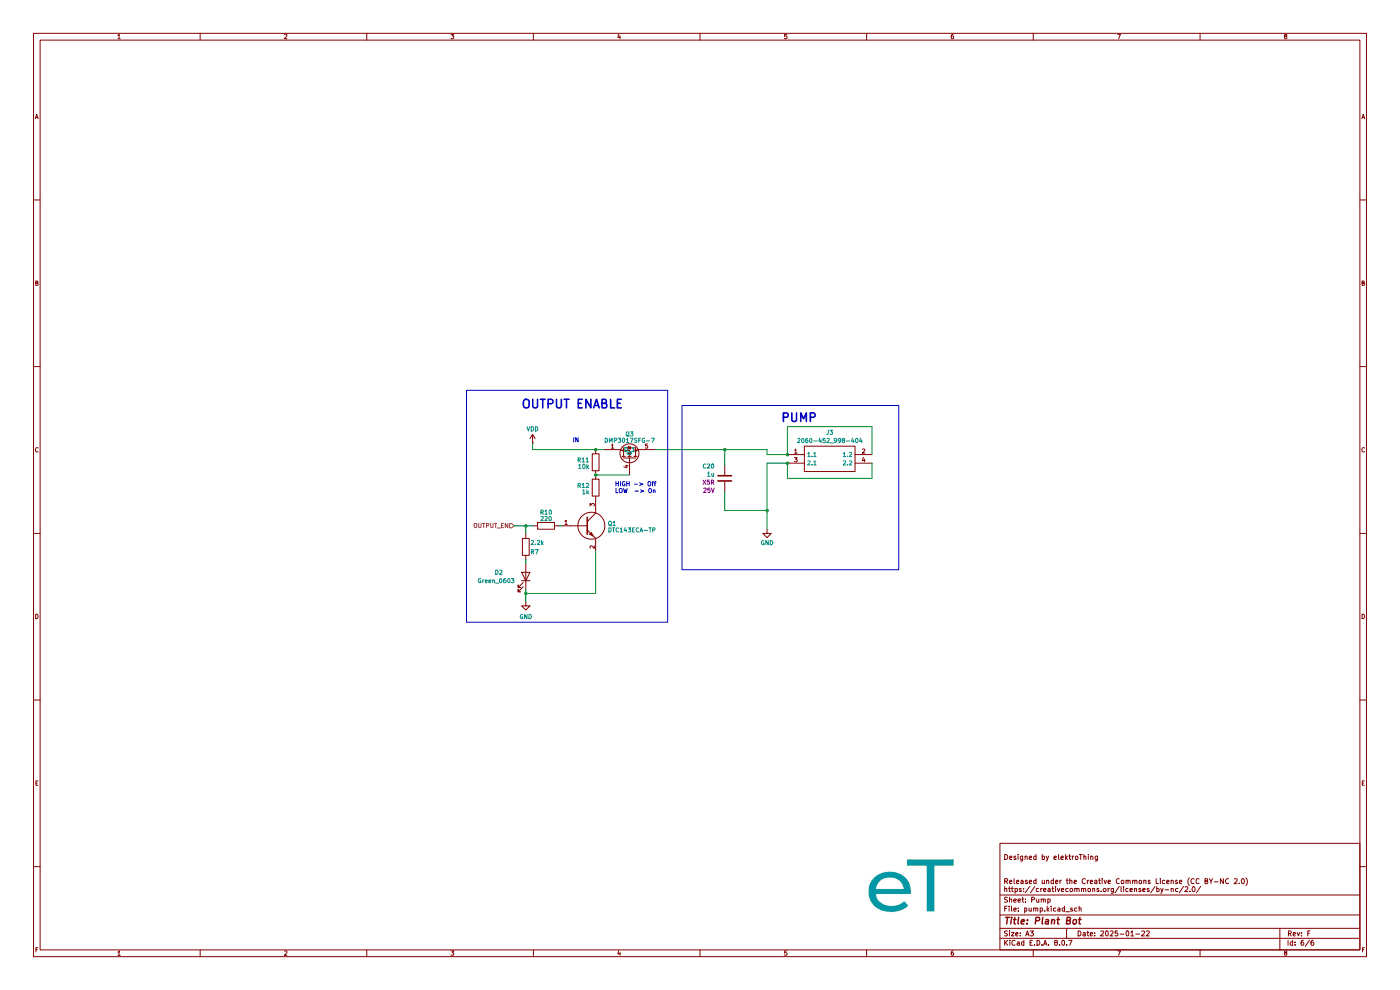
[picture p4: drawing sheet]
(kicad_sch
 (version 20231120)
 (generator "eeschema")
 (generator_version "8.0")
 (paper "A3")
 (title_block
  (title "Plant Bot")
  (date "2025-01-22")
  (rev "F"))
 (lib_symbols
  (symbol "Capacitor_JLC:1u"
   (pin_numbers hide)
   (pin_names
    (offset 0.254)) (exclude_from_sim no) (in_bom yes) (on_board yes)
   (property "Reference" "C" (at 0.635 2.54 0) (effects (font (size 1.27 1.27)) (justify left)))
   (property "Value" "1u" (at 0.635 -2.54 0) (effects (font (size 1.27 1.27)) (justify left)))
   (property "Footprint" "Capacitor_SMD:C_0402_1005Metric" (at 0.9652 -3.81 0) (effects (font (size 1.27 1.27)) (hide yes)))
   (property "Datasheet" "~" (at 0 0 0) (effects (font (size 1.27 1.27)) (hide yes)))
   (property "Description" "Unpolarized capacitor" (at 0 0 0) (effects (font (size 1.27 1.27)) (hide yes)))
   (property "Type" "X5R" (at 5.08 2.54 0) (effects (font (size 1.27 1.27))))
   (property "LCSC" "C52923" (at 0 0 0) (effects (font (size 1.27 1.27)) (hide yes)))
   (property "Voltage" "25V" (at 5.08 0 0) (effects (font (size 1.27 1.27))))
   (symbol "1u_0_1"
    (polyline (pts (xy -2.032 -0.762) (xy 2.032 -0.762)) (stroke (width 0.508) (type default)) (fill (type none)))
    (polyline (pts (xy -2.032 0.762) (xy 2.032 0.762)) (stroke (width 0.508) (type default)) (fill (type none))))
   (symbol "1u_1_1"
    (pin passive line (at 0 3.81 270) (length 2.794) (name "~" (effects (font (size 1.27 1.27)))) (number "1" (effects (font (size 1.27 1.27)))))
    (pin passive line (at 0 -3.81 90) (length 2.794) (name "~" (effects (font (size 1.27 1.27)))) (number "2" (effects (font (size 1.27 1.27)))))))
  (symbol "Connector_JLC:2060-452_998-404"
   (pin_names
    (offset 0.762)) (exclude_from_sim no) (in_bom yes) (on_board yes)
   (property "Reference" "J" (at 21.59 7.62 0) (effects (font (size 1.27 1.27)) (justify left)))
   (property "Value" "2060-452_998-404" (at 21.59 5.08 0) (effects (font (size 1.27 1.27)) (justify left)))
   (property "Footprint" "2060452998404" (at 21.59 2.54 0) (effects (font (size 1.27 1.27)) (justify left) (hide yes)))
   (property "Datasheet" "https://www.wago.com/2060-452/998-404" (at 21.59 0 0) (effects (font (size 1.27 1.27)) (justify left) (hide yes)))
   (property "Description" "SMD PCB terminal block; push-button; 0.75 mm; Pin spacing 4 mm; 2-pole; Push-in CAGE CLAMP; in tape-and-reel packaging" (at 21.59 -2.54 0) (effects (font (size 1.27 1.27)) (justify left) (hide yes)))
   (property "Height" "4.5" (at 21.59 -5.08 0) (effects (font (size 1.27 1.27)) (justify left) (hide yes)))
   (property "Manufacturer_Name" "Wago" (at 21.59 -7.62 0) (effects (font (size 1.27 1.27)) (justify left) (hide yes)))
   (property "Manufacturer_Part_Number" "2060-452/998-404" (at 21.59 -10.16 0) (effects (font (size 1.27 1.27)) (justify left) (hide yes)))
   (property "Mouser Part Number" "" (at 21.59 -12.7 0) (effects (font (size 1.27 1.27)) (justify left) (hide yes)))
   (property "Mouser Price/Stock" "" (at 21.59 -15.24 0) (effects (font (size 1.27 1.27)) (justify left) (hide yes)))
   (property "Arrow Part Number" "2060-452/998-404" (at 21.59 -17.78 0) (effects (font (size 1.27 1.27)) (justify left) (hide yes)))
   (property "Arrow Price/Stock" "https://www.arrow.com/en/products/2060-452998-404/wago-kontakttechnik-gmbh?utm_currency=USD&region=europe" (at 21.59 -20.32 0) (effects (font (size 1.27 1.27)) (justify left) (hide yes)))
   (property "LCSC" "C2765055" (at 26.67 -12.7 0) (effects (font (size 1.27 1.27)) (hide yes)))
   (symbol "2060-452_998-404_0_0"
    (pin passive line (at 0 0 0) (length 5.08) (name "1.1" (effects (font (size 1.27 1.27)))) (number "1" (effects (font (size 1.27 1.27)))))
    (pin passive line (at 25.4 0 180) (length 5.08) (name "1.2" (effects (font (size 1.27 1.27)))) (number "2" (effects (font (size 1.27 1.27)))))
    (pin passive line (at 0 -2.54 0) (length 5.08) (name "2.1" (effects (font (size 1.27 1.27)))) (number "3" (effects (font (size 1.27 1.27)))))
    (pin passive line (at 25.4 -2.54 180) (length 5.08) (name "2.2" (effects (font (size 1.27 1.27)))) (number "4" (effects (font (size 1.27 1.27))))))
   (symbol "2060-452_998-404_0_1"
    (polyline (pts (xy 5.08 2.54) (xy 20.32 2.54) (xy 20.32 -5.08) (xy 5.08 -5.08) (xy 5.08 2.54)) (stroke (width 0.1524) (type solid)) (fill (type none)))))
  (symbol "Diode_JLC:Green_0603"
   (pin_numbers hide)
   (pin_names
    (offset 1.016) hide) (exclude_from_sim no) (in_bom yes) (on_board yes)
   (property "Reference" "D" (at 0 5.08 0) (effects (font (size 1.27 1.27))))
   (property "Value" "Green_0603" (at 0 3.175 0) (effects (font (size 1.27 1.27))))
   (property "Footprint" "LED_SMD:LED_0603_1608Metric" (at 29.21 -1.27 0) (effects (font (size 1.27 1.27)) (hide yes)))
   (property "Datasheet" "https://datasheet.lcsc.com/lcsc/1811101510_Everlight-Elec-19-217-GHC-YR1S2-3T_C72043.pdf" (at 63.5 1.27 0) (effects (font (size 1.27 1.27)) (hide yes)))
   (property "Description" "20mA 285mcd 3.3V 518nm Colorless transparence -40℃~+85℃ 520nm~535nm Emerald 120° 110mW 0603 Light Emitting Diodes (LED) ROHS" (at 0 0 0) (effects (font (size 1.27 1.27)) (hide yes)))
   (property "LCSC" "C72043" (at 17.78 3.81 0) (effects (font (size 1.27 1.27)) (hide yes)))
   (symbol "Green_0603_0_1"
    (polyline (pts (xy -1.27 -1.27) (xy -1.27 1.27)) (stroke (width 0.254) (type default)) (fill (type none)))
    (polyline (pts (xy -1.27 0) (xy 1.27 0)) (stroke (width 0) (type default)) (fill (type none)))
    (polyline (pts (xy 1.27 -1.27) (xy 1.27 1.27) (xy -1.27 0) (xy 1.27 -1.27)) (stroke (width 0.254) (type default)) (fill (type none)))
    (polyline (pts (xy -3.048 -0.762) (xy -4.572 -2.286) (xy -3.81 -2.286) (xy -4.572 -2.286) (xy -4.572 -1.524)) (stroke (width 0) (type default)) (fill (type none)))
    (polyline (pts (xy -1.778 -0.762) (xy -3.302 -2.286) (xy -2.54 -2.286) (xy -3.302 -2.286) (xy -3.302 -1.524)) (stroke (width 0) (type default)) (fill (type none))))
   (symbol "Green_0603_1_1"
    (pin passive line (at -3.81 0 0) (length 2.54) (name "K" (effects (font (size 1.27 1.27)))) (number "1" (effects (font (size 1.27 1.27)))))
    (pin passive line (at 3.81 0 180) (length 2.54) (name "A" (effects (font (size 1.27 1.27)))) (number "2" (effects (font (size 1.27 1.27)))))))
  (symbol "Resistor_JLC:10k"
   (pin_numbers hide)
   (pin_names
    (offset 0)) (exclude_from_sim no) (in_bom yes) (on_board yes)
   (property "Reference" "R" (at 2.032 0 90) (effects (font (size 1.27 1.27))))
   (property "Value" "10k" (at 0 0 90) (effects (font (size 1.27 1.27))))
   (property "Footprint" "Resistor_SMD:R_0402_1005Metric" (at -1.778 0 90) (effects (font (size 1.27 1.27)) (hide yes)))
   (property "Datasheet" "~" (at 0 0 0) (effects (font (size 1.27 1.27)) (hide yes)))
   (property "Description" "Resistor" (at 0 0 0) (effects (font (size 1.27 1.27)) (hide yes)))
   (property "LCSC" "C25744" (at 0 0 0) (effects (font (size 1.27 1.27)) (hide yes)))
   (symbol "10k_0_1"
    (rectangle (start -1.016 -2.54) (end 1.016 2.54) (stroke (width 0.254) (type default)) (fill (type none))))
   (symbol "10k_1_1"
    (pin passive line (at 0 3.81 270) (length 1.27) (name "~" (effects (font (size 1.27 1.27)))) (number "1" (effects (font (size 1.27 1.27)))))
    (pin passive line (at 0 -3.81 90) (length 1.27) (name "~" (effects (font (size 1.27 1.27)))) (number "2" (effects (font (size 1.27 1.27)))))))
  (symbol "Resistor_JLC:1k"
   (pin_numbers hide)
   (pin_names
    (offset 0)) (exclude_from_sim no) (in_bom yes) (on_board yes)
   (property "Reference" "R" (at 2.032 0 90) (effects (font (size 1.27 1.27))))
   (property "Value" "1k" (at 0 0 90) (effects (font (size 1.27 1.27))))
   (property "Footprint" "Resistor_SMD:R_0402_1005Metric" (at -1.778 0 90) (effects (font (size 1.27 1.27)) (hide yes)))
   (property "Datasheet" "~" (at 0 0 0) (effects (font (size 1.27 1.27)) (hide yes)))
   (property "Description" "Resistor" (at 0 0 0) (effects (font (size 1.27 1.27)) (hide yes)))
   (property "LCSC" "C11702" (at 0 0 0) (effects (font (size 1.27 1.27)) (hide yes)))
   (symbol "1k_0_1"
    (rectangle (start -1.016 -2.54) (end 1.016 2.54) (stroke (width 0.254) (type default)) (fill (type none))))
   (symbol "1k_1_1"
    (pin passive line (at 0 3.81 270) (length 1.27) (name "~" (effects (font (size 1.27 1.27)))) (number "1" (effects (font (size 1.27 1.27)))))
    (pin passive line (at 0 -3.81 90) (length 1.27) (name "~" (effects (font (size 1.27 1.27)))) (number "2" (effects (font (size 1.27 1.27)))))))
  (symbol "Resistor_JLC:2.2k"
   (pin_numbers hide)
   (pin_names
    (offset 0)) (exclude_from_sim no) (in_bom yes) (on_board yes)
   (property "Reference" "R" (at 2.032 0 90) (effects (font (size 1.27 1.27))))
   (property "Value" "2.2k" (at 0 0 90) (effects (font (size 1.27 1.27))))
   (property "Footprint" "Resistor_SMD:R_0402_1005Metric" (at -1.778 0 90) (effects (font (size 1.27 1.27)) (hide yes)))
   (property "Datasheet" "~" (at 0 0 0) (effects (font (size 1.27 1.27)) (hide yes)))
   (property "Description" "2.2K ±1% 1/16W ±100ppm/°C 0402 Chip Resistor - Surface Mount RoHS" (at 0 0 0) (effects (font (size 1.27 1.27)) (hide yes)))
   (property "LCSC" "C25879" (at 0 0 0) (effects (font (size 1.27 1.27)) (hide yes)))
   (symbol "2.2k_0_1"
    (rectangle (start -1.016 -2.54) (end 1.016 2.54) (stroke (width 0.254) (type default)) (fill (type none))))
   (symbol "2.2k_1_1"
    (pin passive line (at 0 3.81 270) (length 1.27) (name "~" (effects (font (size 1.27 1.27)))) (number "1" (effects (font (size 1.27 1.27)))))
    (pin passive line (at 0 -3.81 90) (length 1.27) (name "~" (effects (font (size 1.27 1.27)))) (number "2" (effects (font (size 1.27 1.27)))))))
  (symbol "Resistor_JLC:220"
   (pin_numbers hide)
   (pin_names
    (offset 0)) (exclude_from_sim no) (in_bom yes) (on_board yes)
   (property "Reference" "R" (at 2.032 0 90) (effects (font (size 1.27 1.27))))
   (property "Value" "220" (at 0 0 90) (effects (font (size 1.27 1.27))))
   (property "Footprint" "Resistor_SMD:R_0402_1005Metric" (at -1.778 0 90) (effects (font (size 1.27 1.27)) (hide yes)))
   (property "Datasheet" "~" (at 0 0 0) (effects (font (size 1.27 1.27)) (hide yes)))
   (property "Description" "CHIP RESISTOR - SURFACE MOUNT 220OHMS ±1% 1/16W 0402 ROHS" (at 0 0 0) (effects (font (size 1.27 1.27)) (hide yes)))
   (property "LCSC" "C25091" (at 0 0 0) (effects (font (size 1.27 1.27)) (hide yes)))
   (symbol "220_0_1"
    (rectangle (start -1.016 -2.54) (end 1.016 2.54) (stroke (width 0.254) (type default)) (fill (type none))))
   (symbol "220_1_1"
    (pin passive line (at 0 3.81 270) (length 1.27) (name "~" (effects (font (size 1.27 1.27)))) (number "1" (effects (font (size 1.27 1.27)))))
    (pin passive line (at 0 -3.81 90) (length 1.27) (name "~" (effects (font (size 1.27 1.27)))) (number "2" (effects (font (size 1.27 1.27)))))))
  (symbol "Transistor_JLC:DMP3017SFG-7"
   (pin_names
    (offset 0.762)) (exclude_from_sim no) (in_bom yes) (on_board yes)
   (property "Reference" "Q" (at 22.86 41.275 0) (effects (font (size 1.27 1.27)) (justify left)))
   (property "Value" "DMP3017SFG-7" (at 22.86 38.735 0) (effects (font (size 1.27 1.27)) (justify left)))
   (property "Footprint" "DMP3007SFG7" (at 22.86 36.195 0) (effects (font (size 1.27 1.27)) (justify left) (hide yes)))
   (property "Datasheet" "https://www.diodes.com/assets/Datasheets/products_inactive_data/DMP3017SFG.pdf" (at 22.86 33.655 0) (effects (font (size 1.27 1.27)) (justify left) (hide yes)))
   (property "Description" "MOSFET P-CH 30V POWERDI3333-8" (at 22.86 31.115 0) (effects (font (size 1.27 1.27)) (justify left) (hide yes)))
   (property "Height" "0.8" (at 22.86 28.575 0) (effects (font (size 1.27 1.27)) (justify left) (hide yes)))
   (property "Manufacturer_Name" "Diodes Inc." (at 22.86 26.035 0) (effects (font (size 1.27 1.27)) (justify left) (hide yes)))
   (property "Manufacturer_Part_Number" "DMP3017SFG-7" (at 22.86 23.495 0) (effects (font (size 1.27 1.27)) (justify left) (hide yes)))
   (property "Mouser Part Number" "621-DMP3017SFG-7" (at 22.86 20.955 0) (effects (font (size 1.27 1.27)) (justify left) (hide yes)))
   (property "Mouser Price/Stock" "https://www.mouser.co.uk/ProductDetail/Diodes-Incorporated/DMP3017SFG-7?qs=dOK1vf2izjuHbyAr8sMEAg%3D%3D" (at 22.86 18.415 0) (effects (font (size 1.27 1.27)) (justify left) (hide yes)))
   (property "Arrow Part Number" "DMP3017SFG-7" (at 22.86 15.875 0) (effects (font (size 1.27 1.27)) (justify left) (hide yes)))
   (property "Arrow Price/Stock" "https://www.arrow.com/en/products/dmp3017sfg-7/diodes-incorporated" (at 22.86 13.335 0) (effects (font (size 1.27 1.27)) (justify left) (hide yes)))
   (property "LCSC" "DMP3017SFG" (at 29.21 10.795 0) (effects (font (size 1.27 1.27)) (hide yes)))
   (symbol "DMP3017SFG-7_0_0"
    (pin passive line (at 7.62 -7.62 90) (length 5.08) (name "" (effects (font (size 1.27 1.27)))) (number "1" (effects (font (size 1.27 1.27)))))
    (pin passive line (at 7.62 -7.62 90) (length 5.08) hide (name "" (effects (font (size 1.27 1.27)))) (number "2" (effects (font (size 1.27 1.27)))))
    (pin passive line (at 7.62 -7.62 90) (length 5.08) hide (name "" (effects (font (size 1.27 1.27)))) (number "3" (effects (font (size 1.27 1.27)))))
    (pin passive line (at 0 0 0) (length 5.08) (name "G" (effects (font (size 1.27 1.27)))) (number "4" (effects (font (size 1.27 1.27)))))
    (pin passive line (at 7.62 7.62 270) (length 5.08) (name "D_1" (effects (font (size 1.27 1.27)))) (number "5" (effects (font (size 1.27 1.27)))))
    (pin passive line (at 7.62 7.62 270) (length 5.08) hide (name "" (effects (font (size 1.27 1.27)))) (number "6" (effects (font (size 1.27 1.27)))))
    (pin passive line (at 7.62 7.62 270) (length 5.08) hide (name "" (effects (font (size 1.27 1.27)))) (number "7" (effects (font (size 1.27 1.27)))))
    (pin passive line (at 7.62 7.62 270) (length 5.08) hide (name "" (effects (font (size 1.27 1.27)))) (number "8" (effects (font (size 1.27 1.27)))))
    (pin passive line (at 7.62 7.62 270) (length 5.08) hide (name "" (effects (font (size 1.27 1.27)))) (number "9" (effects (font (size 1.27 1.27))))))
   (symbol "DMP3017SFG-7_0_1"
    (polyline (pts (xy 5.08 1.905) (xy 5.08 -1.905)) (stroke (width 0.254) (type default)) (fill (type none)))
    (polyline (pts (xy 5.588 -1.27) (xy 5.588 -2.286)) (stroke (width 0.254) (type default)) (fill (type none)))
    (polyline (pts (xy 5.588 0.508) (xy 5.588 -0.508)) (stroke (width 0.254) (type default)) (fill (type none)))
    (polyline (pts (xy 5.588 2.286) (xy 5.588 1.27)) (stroke (width 0.254) (type default)) (fill (type none)))
    (polyline (pts (xy 7.366 2.54) (xy 7.366 1.778)) (stroke (width 0) (type default)) (fill (type none)))
    (polyline (pts (xy 7.366 -2.54) (xy 7.366 0) (xy 5.588 0)) (stroke (width 0) (type default)) (fill (type none)))
    (polyline (pts (xy 5.588 1.778) (xy 8.128 1.778) (xy 8.128 -1.778) (xy 5.588 -1.778)) (stroke (width 0) (type default)) (fill (type none)))
    (polyline (pts (xy 7.112 0) (xy 6.096 0.381) (xy 6.096 -0.381) (xy 7.112 0)) (stroke (width 0) (type default)) (fill (type outline)))
    (polyline (pts (xy 7.62 -0.508) (xy 7.747 -0.381) (xy 8.509 -0.381) (xy 8.636 -0.254)) (stroke (width 0) (type default)) (fill (type none)))
    (polyline (pts (xy 8.128 -0.381) (xy 7.747 0.254) (xy 8.509 0.254) (xy 8.128 -0.381)) (stroke (width 0) (type default)) (fill (type none)))
    (circle (center 6.477 0) (radius 2.794) (stroke (width 0.254) (type default)) (fill (type none)))
    (circle (center 7.366 -1.778) (radius 0.254) (stroke (width 0) (type default)) (fill (type outline)))
    (circle (center 7.366 1.778) (radius 0.254) (stroke (width 0) (type default)) (fill (type outline)))))
  (symbol "Transistor_JLC:DTC143ECA-TP"
   (pin_names
    (offset 0.762)) (exclude_from_sim no) (in_bom yes) (on_board yes)
   (property "Reference" "Q" (at 13.97 1.27 0) (effects (font (size 1.27 1.27)) (justify left)))
   (property "Value" "DTC143ECA-TP" (at 13.97 -1.27 0) (effects (font (size 1.27 1.27)) (justify left)))
   (property "Footprint" "SOT95P237X125-3N" (at 13.97 -3.81 0) (effects (font (size 1.27 1.27)) (justify left) (hide yes)))
   (property "Datasheet" "https://componentsearchengine.com/Datasheets/1/DTC143ECA-TP.pdf" (at 13.97 -6.35 0) (effects (font (size 1.27 1.27)) (justify left) (hide yes)))
   (property "Description" "Bipolar Transistors - Pre-Biased NPN 4.7KOhms 250MHz" (at 13.97 -8.89 0) (effects (font (size 1.27 1.27)) (justify left) (hide yes)))
   (property "Height" "1.25" (at 13.97 -11.43 0) (effects (font (size 1.27 1.27)) (justify left) (hide yes)))
   (property "Manufacturer_Name" "MCC" (at 13.97 -13.97 0) (effects (font (size 1.27 1.27)) (justify left) (hide yes)))
   (property "Manufacturer_Part_Number" "DTC143ECA-TP" (at 13.97 -16.51 0) (effects (font (size 1.27 1.27)) (justify left) (hide yes)))
   (property "Mouser Part Number" "833-DTC143ECA-TP" (at 13.97 -19.05 0) (effects (font (size 1.27 1.27)) (justify left) (hide yes)))
   (property "Mouser Price/Stock" "https://www.mouser.com/Search/Refine.aspx?Keyword=833-DTC143ECA-TP" (at 13.97 -21.59 0) (effects (font (size 1.27 1.27)) (justify left) (hide yes)))
   (property "Arrow Part Number" "DTC143ECA-TP" (at 13.97 -24.13 0) (effects (font (size 1.27 1.27)) (justify left) (hide yes)))
   (property "Arrow Price/Stock" "https://www.arrow.com/en/products/dtc143eca-tp/micro-commercial-components?region=nac" (at 13.97 -26.67 0) (effects (font (size 1.27 1.27)) (justify left) (hide yes)))
   (property "JLCPCB" "C13871" (at 0 0 0) (effects (font (size 1.27 1.27)) (hide yes)))
   (symbol "DTC143ECA-TP_0_0"
    (pin passive line (at 0 0 0) (length 2.54) (name "~" (effects (font (size 1.27 1.27)))) (number "1" (effects (font (size 1.27 1.27)))))
    (pin passive line (at 10.16 -7.62 90) (length 2.54) (name "~" (effects (font (size 1.27 1.27)))) (number "2" (effects (font (size 1.27 1.27)))))
    (pin passive line (at 10.16 7.62 270) (length 2.54) (name "~" (effects (font (size 1.27 1.27)))) (number "3" (effects (font (size 1.27 1.27))))))
   (symbol "DTC143ECA-TP_0_1"
    (polyline (pts (xy 2.54 0) (xy 7.62 0)) (stroke (width 0.1524) (type solid)) (fill (type none)))
    (polyline (pts (xy 7.62 -1.27) (xy 10.16 -3.81)) (stroke (width 0.1524) (type solid)) (fill (type none)))
    (polyline (pts (xy 7.62 1.27) (xy 10.16 3.81)) (stroke (width 0.1524) (type solid)) (fill (type none)))
    (polyline (pts (xy 7.62 2.54) (xy 7.62 -2.54)) (stroke (width 0.508) (type solid)) (fill (type none)))
    (polyline (pts (xy 10.16 -3.81) (xy 10.16 -5.08)) (stroke (width 0.1524) (type solid)) (fill (type none)))
    (polyline (pts (xy 10.16 3.81) (xy 10.16 5.08)) (stroke (width 0.1524) (type solid)) (fill (type none)))
    (polyline (pts (xy 8.382 -2.54) (xy 8.89 -2.032) (xy 9.398 -3.048) (xy 8.382 -2.54)) (stroke (width 0.254) (type solid)) (fill (type outline)))
    (circle (center 8.89 0) (radius 4.0132) (stroke (width 0.254) (type solid)) (fill (type none)))))
  (symbol "VDD_1"
   (power)
   (pin_numbers hide)
   (pin_names
    (offset 0) hide) (exclude_from_sim no) (in_bom yes) (on_board yes)
   (property "Reference" "#PWR" (at 0 -3.81 0) (effects (font (size 1.27 1.27)) (hide yes)))
   (property "Value" "VDD" (at 0 3.556 0) (effects (font (size 1.27 1.27))))
   (property "Footprint" "" (at 0 0 0) (effects (font (size 1.27 1.27)) (hide yes)))
   (property "Datasheet" "" (at 0 0 0) (effects (font (size 1.27 1.27)) (hide yes)))
   (property "Description" "Power symbol creates a global label with name \"VDD\"" (at 0 0 0) (effects (font (size 1.27 1.27)) (hide yes)))
   (symbol "VDD_1_0_1"
    (polyline (pts (xy -0.762 1.27) (xy 0 2.54)) (stroke (width 0) (type default)) (fill (type none)))
    (polyline (pts (xy 0 0) (xy 0 2.54)) (stroke (width 0) (type default)) (fill (type none)))
    (polyline (pts (xy 0 2.54) (xy 0.762 1.27)) (stroke (width 0) (type default)) (fill (type none))))
   (symbol "VDD_1_1_1"
    (pin power_in line (at 0 0 90) (length 0) (name "~" (effects (font (size 1.27 1.27)))) (number "1" (effects (font (size 1.27 1.27)))))))
  (symbol "power:GND"
   (power)
   (pin_names
    (offset 0)) (exclude_from_sim no) (in_bom yes) (on_board yes)
   (property "Reference" "#PWR" (at 0 -6.35 0) (effects (font (size 1.27 1.27)) (hide yes)))
   (property "Value" "GND" (at 0 -3.81 0) (effects (font (size 1.27 1.27))))
   (property "Footprint" "" (at 0 0 0) (effects (font (size 1.27 1.27)) (hide yes)))
   (property "Datasheet" "" (at 0 0 0) (effects (font (size 1.27 1.27)) (hide yes)))
   (property "Description" "Power symbol creates a global label with name \"GND\" , ground" (at 0 0 0) (effects (font (size 1.27 1.27)) (hide yes)))
   (symbol "GND_0_1"
    (polyline (pts (xy 0 0) (xy 0 -1.27) (xy 1.27 -1.27) (xy 0 -2.54) (xy -1.27 -1.27) (xy 0 -1.27)) (stroke (width 0) (type default)) (fill (type none))))
   (symbol "GND_1_1"
    (pin power_in line (at 0 0 270) (length 0) hide (name "GND" (effects (font (size 1.27 1.27)))) (number "1" (effects (font (size 1.27 1.27))))))))
 (junction
  (at 236.22 136.398)
  (diameter 0)
  (color 0 0 0 0))
 (junction
  (at 217.424 134.874)
  (diameter 0)
  (color 0 0 0 0))
 (junction
  (at 178.689 134.874)
  (diameter 0)
  (color 0 0 0 0))
 (junction
  (at 230.124 153.162)
  (diameter 0)
  (color 0 0 0 0))
 (junction
  (at 236.22 138.938)
  (diameter 0)
  (color 0 0 0 0))
 (junction
  (at 157.734 157.734)
  (diameter 0)
  (color 0 0 0 0))
 (junction
  (at 178.689 142.494)
  (diameter 0)
  (color 0 0 0 0))
 (junction
  (at 157.734 178.054)
  (diameter 0)
  (color 0 0 0 0))
 (wire
  (pts (xy 236.22 143.51) (xy 236.22 138.938))
  (stroke (width 0) (type default)))
 (wire
  (pts (xy 196.469 134.874) (xy 217.424 134.874))
  (stroke (width 0) (type default)))
 (wire
  (pts (xy 178.689 134.874) (xy 181.229 134.874))
  (stroke (width 0) (type default)))
 (wire
  (pts (xy 217.424 153.162) (xy 230.124 153.162))
  (stroke (width 0) (type default)))
 (wire
  (pts (xy 157.734 157.734) (xy 160.02 157.734))
  (stroke (width 0) (type default)))
 (wire
  (pts (xy 230.124 136.398) (xy 236.22 136.398))
  (stroke (width 0) (type default)))
 (wire
  (pts (xy 217.424 139.7) (xy 217.424 134.874))
  (stroke (width 0) (type default)))
 (wire
  (pts (xy 157.734 169.164) (xy 157.734 167.894))
  (stroke (width 0) (type default)))
 (wire
  (pts (xy 261.62 143.51) (xy 236.22 143.51))
  (stroke (width 0) (type default)))
 (wire
  (pts (xy 217.424 147.32) (xy 217.424 153.162))
  (stroke (width 0) (type default)))
 (wire
  (pts (xy 236.22 128.016) (xy 236.22 136.398))
  (stroke (width 0) (type default)))
 (wire
  (pts (xy 157.734 160.274) (xy 157.734 157.734))
  (stroke (width 0) (type default)))
 (wire
  (pts (xy 188.849 142.494) (xy 178.689 142.494))
  (stroke (width 0) (type default)))
 (wire
  (pts (xy 178.689 165.354) (xy 178.689 178.054))
  (stroke (width 0) (type default)))
 (wire
  (pts (xy 261.62 138.938) (xy 261.62 143.51))
  (stroke (width 0) (type default)))
 (wire
  (pts (xy 217.424 134.874) (xy 230.124 134.874))
  (stroke (width 0) (type default)))
 (wire
  (pts (xy 230.124 138.938) (xy 230.124 153.162))
  (stroke (width 0) (type default)))
 (wire
  (pts (xy 230.124 134.874) (xy 230.124 136.398))
  (stroke (width 0) (type default)))
 (wire
  (pts (xy 159.766 134.874) (xy 159.766 132.842))
  (stroke (width 0) (type default)))
 (wire
  (pts (xy 157.734 178.054) (xy 178.689 178.054))
  (stroke (width 0) (type default)))
 (wire
  (pts (xy 167.64 157.734) (xy 168.529 157.734))
  (stroke (width 0) (type default)))
 (wire
  (pts (xy 159.766 134.874) (xy 178.689 134.874))
  (stroke (width 0) (type default)))
 (wire
  (pts (xy 157.734 178.054) (xy 157.734 176.784))
  (stroke (width 0) (type default)))
 (wire
  (pts (xy 236.22 138.938) (xy 230.124 138.938))
  (stroke (width 0) (type default)))
 (wire
  (pts (xy 230.124 153.162) (xy 230.124 158.75))
  (stroke (width 0) (type default)))
 (wire
  (pts (xy 157.734 180.467) (xy 157.734 178.054))
  (stroke (width 0) (type default)))
 (wire
  (pts (xy 261.62 128.016) (xy 236.22 128.016))
  (stroke (width 0) (type default)))
 (wire
  (pts (xy 154.178 157.734) (xy 157.734 157.734))
  (stroke (width 0) (type default)))
 (wire
  (pts (xy 261.62 136.398) (xy 261.62 128.016))
  (stroke (width 0) (type default)))
 (rectangle
  (start 204.597 121.666)
  (end 269.621 170.942)
  (stroke (width 0) (type default))
  (fill (type none)))
 (rectangle
  (start 139.954 117.094)
  (end 200.279 186.69)
  (stroke (width 0) (type default))
  (fill (type none)))
 (text "OUTPUT ENABLE"
  (exclude_from_sim no)
  (at 156.21 122.936 0)
  (effects (font (size 2.54 2.54) (thickness 0.508)
    (bold yes)) (justify left bottom)))
 (text "IN"
  (exclude_from_sim no)
  (at 171.704 132.969 0)
  (effects (font (size 1.27 1.27)) (justify left bottom)))
 (text "PUMP"
  (exclude_from_sim no)
  (at 234.061 127 0)
  (effects (font (size 2.54 2.54) (thickness 0.508)
    (bold yes)) (justify left bottom)))
 (text "HIGH -> Off\nLOW  -> On"
  (exclude_from_sim no)
  (at 184.404 148.209 0)
  (effects (font (size 1.27 1.27)) (justify left bottom)))
 (hierarchical_label "OUTPUT_EN"
  (shape input)
  (at 154.178 157.734 180)
  (fields_autoplaced yes)
  (effects (font (size 1.27 1.27)) (justify right)))
 (symbol
  (lib_id "Diode_JLC:Green_0603")
  (at 157.734 172.974 270)
  (mirror x)
  (unit 1)
  (exclude_from_sim no)
  (in_bom yes)
  (on_board yes)
  (dnp no)
  (property "Reference" "D2" (at 149.606 171.704 90) (effects (font (size 1.27 1.27))))
  (property "Value" "Green_0603" (at 148.844 174.244 90) (effects (font (size 1.27 1.27))))
  (property "Footprint" "LED_SMD:LED_0603_1608Metric" (at 156.464 143.764 0) (effects (font (size 1.27 1.27)) (hide yes)))
  (property "Datasheet" "https://datasheet.lcsc.com/lcsc/1811101510_Everlight-Elec-19-217-GHC-YR1S2-3T_C72043.pdf" (at 159.004 109.474 0) (effects (font (size 1.27 1.27)) (hide yes)))
  (property "Description" "" (at 157.734 172.974 0) (effects (font (size 1.27 1.27)) (hide yes)))
  (property "LCSC" "C72043" (at 161.544 155.194 0) (effects (font (size 1.27 1.27)) (hide yes)))
  (pin "1")
  (pin "2"))
 (symbol
  (lib_id "Capacitor_JLC:1u")
  (at 217.424 143.51 0)
  (unit 1)
  (exclude_from_sim no)
  (in_bom yes)
  (on_board yes)
  (dnp no)
  (property "Reference" "C20" (at 214.503 139.8735 0) (effects (font (size 1.27 1.27)) (justify right)))
  (property "Value" "1u" (at 214.503 142.2978 0) (effects (font (size 1.27 1.27)) (justify right)))
  (property "Footprint" "Capacitor_SMD:C_0402_1005Metric" (at 218.3892 147.32 0) (effects (font (size 1.27 1.27)) (hide yes)))
  (property "Datasheet" "~" (at 217.424 143.51 0) (effects (font (size 1.27 1.27)) (hide yes)))
  (property "Description" "Unpolarized capacitor" (at 217.424 143.51 0) (effects (font (size 1.27 1.27)) (hide yes)))
  (property "Type" "X5R" (at 214.503 144.7221 0) (effects (font (size 1.27 1.27)) (justify right)))
  (property "LCSC" "C52923" (at 217.424 143.51 0) (effects (font (size 1.27 1.27)) (hide yes)))
  (property "Voltage" "25V" (at 214.503 147.1464 0) (effects (font (size 1.27 1.27)) (justify right)))
  (pin "2")
  (pin "1"))
 (symbol
  (lib_id "Resistor_JLC:220")
  (at 163.83 157.734 90)
  (unit 1)
  (exclude_from_sim no)
  (in_bom yes)
  (on_board yes)
  (dnp no)
  (fields_autoplaced yes)
  (property "Reference" "R10" (at 163.83 153.7081 90) (effects (font (size 1.27 1.27))))
  (property "Value" "220" (at 163.83 155.6291 90) (effects (font (size 1.27 1.27))))
  (property "Footprint" "Resistor_SMD:R_0402_1005Metric" (at 163.83 159.512 90) (effects (font (size 1.27 1.27)) (hide yes)))
  (property "Datasheet" "~" (at 163.83 157.734 0) (effects (font (size 1.27 1.27)) (hide yes)))
  (property "Description" "" (at 163.83 157.734 0) (effects (font (size 1.27 1.27)) (hide yes)))
  (property "LCSC" "C25091" (at 163.83 157.734 0) (effects (font (size 1.27 1.27)) (hide yes)))
  (pin "1")
  (pin "2"))
 (symbol
  (lib_id "Resistor_JLC:2.2k")
  (at 157.734 164.084 0)
  (mirror x)
  (unit 1)
  (exclude_from_sim no)
  (in_bom yes)
  (on_board yes)
  (dnp no)
  (property "Reference" "R7" (at 159.004 165.5891 0) (effects (font (size 1.27 1.27)) (justify left)))
  (property "Value" "2.2k" (at 159.004 162.814 0) (effects (font (size 1.27 1.27)) (justify left)))
  (property "Footprint" "Resistor_SMD:R_0402_1005Metric" (at 155.956 164.084 90) (effects (font (size 1.27 1.27)) (hide yes)))
  (property "Datasheet" "~" (at 157.734 164.084 0) (effects (font (size 1.27 1.27)) (hide yes)))
  (property "Description" "" (at 157.734 164.084 0) (effects (font (size 1.27 1.27)) (hide yes)))
  (property "LCSC" "C25879" (at 157.734 164.084 0) (effects (font (size 1.27 1.27)) (hide yes)))
  (pin "1")
  (pin "2"))
 (symbol
  (lib_id "Transistor_JLC:DTC143ECA-TP")
  (at 168.529 157.734 0)
  (unit 1)
  (exclude_from_sim no)
  (in_bom yes)
  (on_board yes)
  (dnp no)
  (property "Reference" "Q1" (at 182.1942 157.0903 0) (effects (font (size 1.27 1.27)) (justify left)))
  (property "Value" "DTC143ECA-TP" (at 182.1942 159.0113 0) (effects (font (size 1.27 1.27)) (justify left)))
  (property "Footprint" "SOT95P237X125-3N" (at 182.499 161.544 0) (effects (font (size 1.27 1.27)) (justify left) (hide yes)))
  (property "Datasheet" "https://componentsearchengine.com/Datasheets/1/DTC143ECA-TP.pdf" (at 182.499 164.084 0) (effects (font (size 1.27 1.27)) (justify left) (hide yes)))
  (property "Description" "Bipolar Transistors - Pre-Biased NPN 4.7KOhms 250MHz" (at 182.499 166.624 0) (effects (font (size 1.27 1.27)) (justify left) (hide yes)))
  (property "Height" "1.25" (at 182.499 169.164 0) (effects (font (size 1.27 1.27)) (justify left) (hide yes)))
  (property "Manufacturer_Name" "MCC" (at 182.499 171.704 0) (effects (font (size 1.27 1.27)) (justify left) (hide yes)))
  (property "Manufacturer_Part_Number" "DTC143ECA-TP" (at 182.499 174.244 0) (effects (font (size 1.27 1.27)) (justify left) (hide yes)))
  (property "Mouser Part Number" "833-DTC143ECA-TP" (at 182.499 176.784 0) (effects (font (size 1.27 1.27)) (justify left) (hide yes)))
  (property "Mouser Price/Stock" "https://www.mouser.com/Search/Refine.aspx?Keyword=833-DTC143ECA-TP" (at 182.499 179.324 0) (effects (font (size 1.27 1.27)) (justify left) (hide yes)))
  (property "Arrow Part Number" "DTC143ECA-TP" (at 182.499 181.864 0) (effects (font (size 1.27 1.27)) (justify left) (hide yes)))
  (property "Arrow Price/Stock" "https://www.arrow.com/en/products/dtc143eca-tp/micro-commercial-components?region=nac" (at 182.499 184.404 0) (effects (font (size 1.27 1.27)) (justify left) (hide yes)))
  (property "JLCPCB" "C13871" (at 168.529 157.734 0) (effects (font (size 1.27 1.27)) (hide yes)))
  (pin "1")
  (pin "2")
  (pin "3"))
 (symbol
  (lib_id "power:GND")
  (at 157.734 180.467 0)
  (unit 1)
  (exclude_from_sim no)
  (in_bom yes)
  (on_board yes)
  (dnp no)
  (fields_autoplaced yes)
  (property "Reference" "#PWR02" (at 157.734 186.817 0) (effects (font (size 1.27 1.27)) (hide yes)))
  (property "Value" "GND" (at 157.734 185.0295 0) (effects (font (size 1.27 1.27))))
  (property "Footprint" "" (at 157.734 180.467 0) (effects (font (size 1.27 1.27)) (hide yes)))
  (property "Datasheet" "" (at 157.734 180.467 0) (effects (font (size 1.27 1.27)) (hide yes)))
  (property "Description" "" (at 157.734 180.467 0) (effects (font (size 1.27 1.27)) (hide yes)))
  (pin "1"))
 (symbol
  (lib_id "Connector_JLC:2060-452_998-404")
  (at 236.22 136.398 0)
  (unit 1)
  (exclude_from_sim no)
  (in_bom yes)
  (on_board yes)
  (dnp no)
  (fields_autoplaced yes)
  (property "Reference" "J3" (at 248.92 129.7643 0) (effects (font (size 1.27 1.27))))
  (property "Value" "2060-452_998-404" (at 248.92 132.1886 0) (effects (font (size 1.27 1.27))))
  (property "Footprint" "2060452998404" (at 257.81 133.858 0) (effects (font (size 1.27 1.27)) (justify left) (hide yes)))
  (property "Datasheet" "https://www.wago.com/2060-452/998-404" (at 257.81 136.398 0) (effects (font (size 1.27 1.27)) (justify left) (hide yes)))
  (property "Description" "SMD PCB terminal block; push-button; 0.75 mm; Pin spacing 4 mm; 2-pole; Push-in CAGE CLAMP; in tape-and-reel packaging" (at 257.81 138.938 0) (effects (font (size 1.27 1.27)) (justify left) (hide yes)))
  (property "Height" "4.5" (at 257.81 141.478 0) (effects (font (size 1.27 1.27)) (justify left) (hide yes)))
  (property "Manufacturer_Name" "Wago" (at 257.81 144.018 0) (effects (font (size 1.27 1.27)) (justify left) (hide yes)))
  (property "Manufacturer_Part_Number" "2060-452/998-404" (at 257.81 146.558 0) (effects (font (size 1.27 1.27)) (justify left) (hide yes)))
  (property "Mouser Part Number" "" (at 257.81 149.098 0) (effects (font (size 1.27 1.27)) (justify left) (hide yes)))
  (property "Mouser Price/Stock" "" (at 257.81 151.638 0) (effects (font (size 1.27 1.27)) (justify left) (hide yes)))
  (property "Arrow Part Number" "2060-452/998-404" (at 257.81 154.178 0) (effects (font (size 1.27 1.27)) (justify left) (hide yes)))
  (property "Arrow Price/Stock" "https://www.arrow.com/en/products/2060-452998-404/wago-kontakttechnik-gmbh?utm_currency=USD&region=europe" (at 257.81 156.718 0) (effects (font (size 1.27 1.27)) (justify left) (hide yes)))
  (property "LCSC" "C2765055" (at 262.89 149.098 0) (effects (font (size 1.27 1.27)) (hide yes)))
  (pin "4")
  (pin "2")
  (pin "1")
  (pin "3"))
 (symbol
  (lib_name "VDD_1")
  (lib_id "power:VDD")
  (at 159.766 132.842 0)
  (unit 1)
  (exclude_from_sim no)
  (in_bom yes)
  (on_board yes)
  (dnp no)
  (fields_autoplaced yes)
  (property "Reference" "#PWR010" (at 159.766 136.652 0) (effects (font (size 1.27 1.27)) (hide yes)))
  (property "Value" "VDD" (at 159.766 128.7089 0) (effects (font (size 1.27 1.27))))
  (property "Footprint" "" (at 159.766 132.842 0) (effects (font (size 1.27 1.27)) (hide yes)))
  (property "Datasheet" "" (at 159.766 132.842 0) (effects (font (size 1.27 1.27)) (hide yes)))
  (property "Description" "Power symbol creates a global label with name \"VDD\"" (at 159.766 132.842 0) (effects (font (size 1.27 1.27)) (hide yes)))
  (pin "1"))
 (symbol
  (lib_id "Resistor_JLC:1k")
  (at 178.689 146.304 0)
  (mirror y)
  (unit 1)
  (exclude_from_sim no)
  (in_bom yes)
  (on_board yes)
  (dnp no)
  (fields_autoplaced yes)
  (property "Reference" "R12" (at 176.911 145.6603 0) (effects (font (size 1.27 1.27)) (justify left)))
  (property "Value" "1k" (at 176.911 147.5813 0) (effects (font (size 1.27 1.27)) (justify left)))
  (property "Footprint" "Resistor_SMD:R_0402_1005Metric" (at 180.467 146.304 90) (effects (font (size 1.27 1.27)) (hide yes)))
  (property "Datasheet" "~" (at 178.689 146.304 0) (effects (font (size 1.27 1.27)) (hide yes)))
  (property "Description" "" (at 178.689 146.304 0) (effects (font (size 1.27 1.27)) (hide yes)))
  (property "LCSC" "C11702" (at 178.689 146.304 0) (effects (font (size 1.27 1.27)) (hide yes)))
  (pin "1")
  (pin "2"))
 (symbol
  (lib_id "Resistor_JLC:10k")
  (at 178.689 138.684 0)
  (mirror y)
  (unit 1)
  (exclude_from_sim no)
  (in_bom yes)
  (on_board yes)
  (dnp no)
  (fields_autoplaced yes)
  (property "Reference" "R11" (at 176.911 138.0403 0) (effects (font (size 1.27 1.27)) (justify left)))
  (property "Value" "10k" (at 176.911 139.9613 0) (effects (font (size 1.27 1.27)) (justify left)))
  (property "Footprint" "Resistor_SMD:R_0402_1005Metric" (at 180.467 138.684 90) (effects (font (size 1.27 1.27)) (hide yes)))
  (property "Datasheet" "~" (at 178.689 138.684 0) (effects (font (size 1.27 1.27)) (hide yes)))
  (property "Description" "" (at 178.689 138.684 0) (effects (font (size 1.27 1.27)) (hide yes)))
  (property "LCSC" "C25744" (at 178.689 138.684 0) (effects (font (size 1.27 1.27)) (hide yes)))
  (pin "1")
  (pin "2"))
 (symbol
  (lib_id "Transistor_JLC:DMP3017SFG-7")
  (at 188.849 142.494 270)
  (mirror x)
  (unit 1)
  (exclude_from_sim no)
  (in_bom yes)
  (on_board yes)
  (dnp no)
  (property "Reference" "Q3" (at 188.849 130.2131 90) (effects (font (size 1.27 1.27))))
  (property "Value" "DMP3017SFG-7" (at 188.849 132.1341 90) (effects (font (size 1.27 1.27))))
  (property "Footprint" "DMP3007SFG7" (at 225.044 119.634 0) (effects (font (size 1.27 1.27)) (justify left) (hide yes)))
  (property "Datasheet" "https://www.diodes.com/assets/Datasheets/products_inactive_data/DMP3017SFG.pdf" (at 222.504 119.634 0) (effects (font (size 1.27 1.27)) (justify left) (hide yes)))
  (property "Description" "MOSFET P-CH 30V POWERDI3333-8" (at 219.964 119.634 0) (effects (font (size 1.27 1.27)) (justify left) (hide yes)))
  (property "Height" "0.8" (at 217.424 119.634 0) (effects (font (size 1.27 1.27)) (justify left) (hide yes)))
  (property "Manufacturer_Name" "Diodes Inc." (at 214.884 119.634 0) (effects (font (size 1.27 1.27)) (justify left) (hide yes)))
  (property "Manufacturer_Part_Number" "DMP3017SFG-7" (at 212.344 119.634 0) (effects (font (size 1.27 1.27)) (justify left) (hide yes)))
  (property "Mouser Part Number" "621-DMP3017SFG-7" (at 209.804 119.634 0) (effects (font (size 1.27 1.27)) (justify left) (hide yes)))
  (property "Mouser Price/Stock" "https://www.mouser.co.uk/ProductDetail/Diodes-Incorporated/DMP3017SFG-7?qs=dOK1vf2izjuHbyAr8sMEAg%3D%3D" (at 207.264 119.634 0) (effects (font (size 1.27 1.27)) (justify left) (hide yes)))
  (property "Arrow Part Number" "DMP3017SFG-7" (at 204.724 119.634 0) (effects (font (size 1.27 1.27)) (justify left) (hide yes)))
  (property "Arrow Price/Stock" "https://www.arrow.com/en/products/dmp3017sfg-7/diodes-incorporated" (at 202.184 119.634 0) (effects (font (size 1.27 1.27)) (justify left) (hide yes)))
  (property "LCSC" "DMP3017SFG" (at 199.644 113.284 0) (effects (font (size 1.27 1.27)) (hide yes)))
  (pin "1")
  (pin "2")
  (pin "3")
  (pin "4")
  (pin "5")
  (pin "6")
  (pin "7")
  (pin "8")
  (pin "9"))
 (symbol
  (lib_id "power:GND")
  (at 230.124 158.75 0)
  (unit 1)
  (exclude_from_sim no)
  (in_bom yes)
  (on_board yes)
  (dnp no)
  (fields_autoplaced yes)
  (property "Reference" "#PWR017" (at 230.124 165.1 0) (effects (font (size 1.27 1.27)) (hide yes)))
  (property "Value" "GND" (at 230.124 162.8855 0) (effects (font (size 1.27 1.27))))
  (property "Footprint" "" (at 230.124 158.75 0) (effects (font (size 1.27 1.27)) (hide yes)))
  (property "Datasheet" "" (at 230.124 158.75 0) (effects (font (size 1.27 1.27)) (hide yes)))
  (property "Description" "" (at 230.124 158.75 0) (effects (font (size 1.27 1.27)) (hide yes)))
  (pin "1")))
